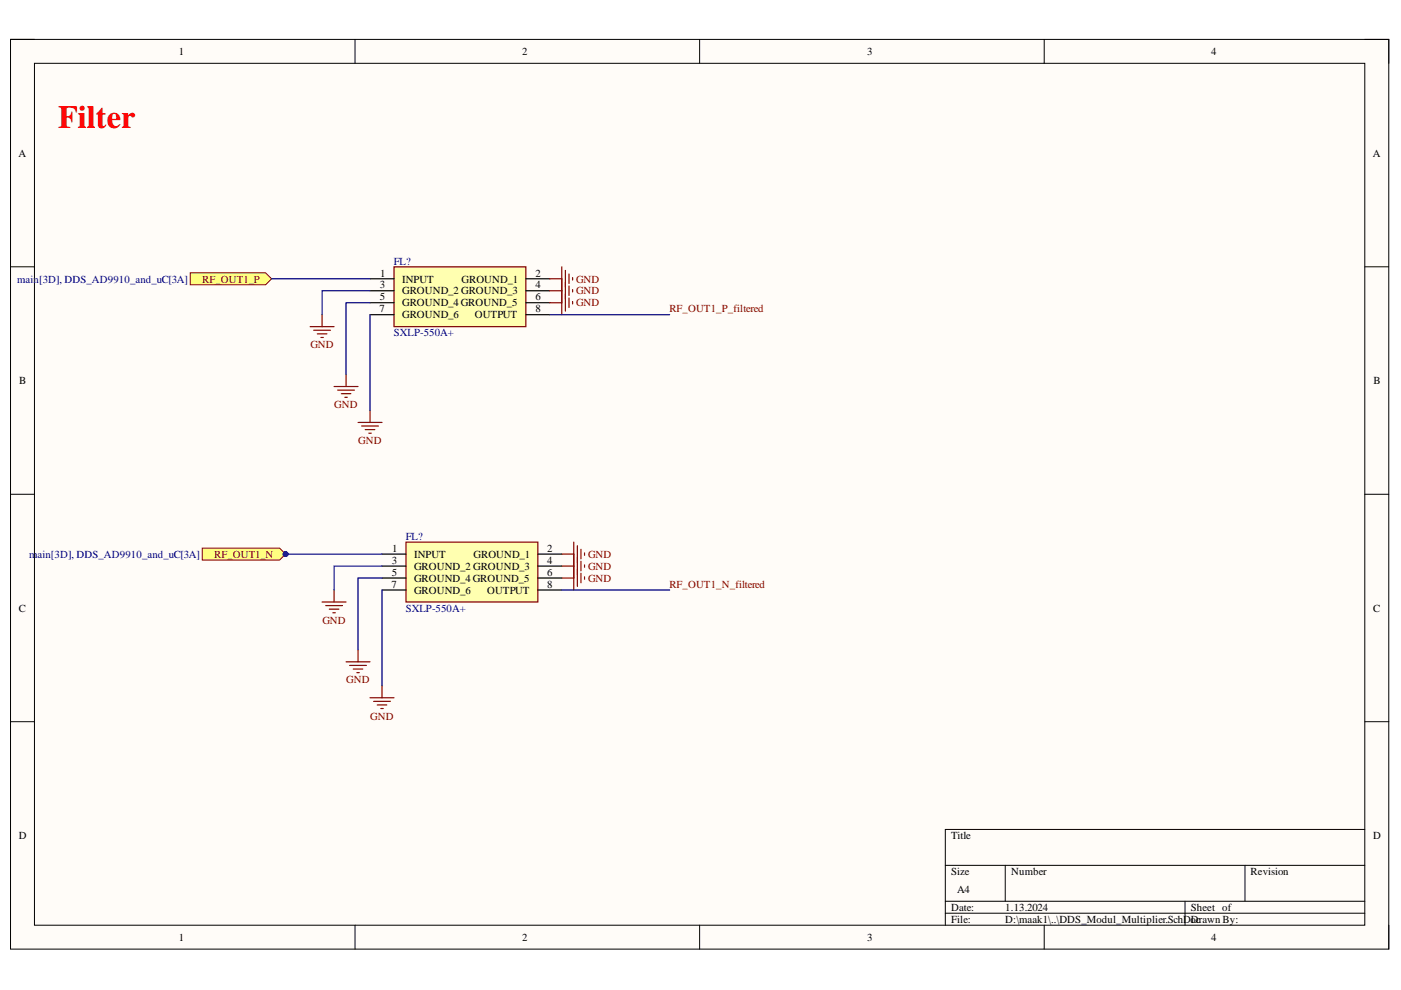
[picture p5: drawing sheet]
<svg xmlns="http://www.w3.org/2000/svg" width="297mm" height="210mm" viewBox="0 0 297 210" stroke-linecap="round" stroke-linejoin="round" font-family="sans-serif">
<path d="M2.2 8.4h292.2v192.8h-292.2z" fill-rule="evenodd" fill="#fffcf8"/>
<path d="M2.2 8.4h292.2v192.8h-292.2z" fill="none" stroke="#000" stroke-width=".21"/>
<path d="M7.3 13.4h282.1v182.8h-282.1z" fill-rule="evenodd" fill="#fffcf8"/>
<g fill="none" stroke="#000" stroke-width=".21">
<path d="M2.2 8.3h5.1M7.3 13.4h282.1v182.8h-282.1zM75.3 8.3v5.1M148.3 8.3v5.1M221.4 8.4v5M289.4 8.4h5v5M2.2 56.6h5.1M289.4 56.6h5M2.2 104.8h5.1M289.4 104.8h5M2.2 153h5.1M289.4 153h5"/>
<path d="M289.4 175.9h-89v20.3M75.3 196.2v5M148.3 196.2v5M200.4 183.5h89M200.4 191.1h89M200.4 193.6h89M213.1 183.5v7.6M221.4 196.2v5M251.2 191.1v5.1M264 183.5v7.6M294.4 196.2v5"/>
</g>
<path d="M83.5 56.6h28v12.7h-28z" fill-rule="evenodd" fill="#ffffb0"/>
<path d="M83.5 56.6h28v12.7h-28z" fill="none" stroke="#800000" stroke-width=".25"/>
<path d="M78.5 59.1h5M111.5 59.1h5.1M78.5 61.6h5M78.5 64.2h5M78.5 66.7h5M111.5 61.6h5.1M111.5 64.2h5.1M111.5 66.7h5.1" fill="none" stroke="#000" stroke-width=".25"/>
<path d="M40.3 57.8h16l1.3 1.3-1.3 1.3h-16z" fill-rule="evenodd" fill="#ffff80"/>
<path d="M40.3 57.8h16l1.3 1.3-1.3 1.3h-16z" fill="none" stroke="#800000" stroke-width=".21"/>
<g fill="none" stroke="#800000" stroke-width=".25">
<path d="M116.6 59.1h2.5M119.1 56.6v10.1M119.9 57.3v8.7M120.6 58.1v2M121.4 58.9v.5M65.8 69.3h5M66.5 70h3.6M67.3 70.8h2M68 71.5h.5M68.3 66.7v2.6M73.4 79.4v2.6M116.6 61.6h2.5"/>
<path d="M116.6 64.2h2.5M120.6 60.6v2.1M120.6 63.2v2M121.4 61.4v.5M121.4 63.9v.5M70.8 82h5.1M71.6 82.7h3.6M72.4 83.5h2M73.1 84.2h.5M75.9 89.6h5.1M76.7 90.3h3.5M77.4 91.1h2.1"/>
<path d="M78.2 91.8h.5M78.5 87v2.6"/>
</g>
<path d="M86.1 114.9h27.9v12.7h-27.9z" fill-rule="evenodd" fill="#ffffb0"/>
<path d="M86.1 114.9h27.9v12.7h-27.9z" fill="none" stroke="#800000" stroke-width=".25"/>
<path d="M81 117.5h5.1M114 117.5h5.1M81 120h5.1M81 122.6h5.1M81 125.1h5.1M114 120h5.1M114 122.6h5.1M114 125.1h5.1" fill="none" stroke="#000" stroke-width=".25"/>
<path d="M42.9 116.2h16.4l1.2 1.3-1.2 1.3h-16.4z" fill-rule="evenodd" fill="#ffff80"/>
<path d="M42.9 116.2h16.4l1.2 1.3-1.2 1.3h-16.4z" fill="none" stroke="#800000" stroke-width=".21"/>
<circle cx="60.5" cy="117.5" r=".51" fill="#000080"/>
<circle cx="60.5" cy="117.5" r=".51" fill="none" stroke="#000080" stroke-width=".21"/>
<g fill="none" stroke="#800000" stroke-width=".25">
<path d="M119.1 117.5h2.6M121.7 114.9v10.2M122.4 115.7v8.6M123.2 116.5v2M123.2 119v2M123.9 117.2v.5M123.9 119.8v.5M68.3 127.6h5.1M69.1 128.4h3.5M69.8 129.2h2M70.6 129.9h.5M70.8 125.1v2.5"/>
<path d="M75.9 137.8v2.5M119.1 120h2.6M119.1 122.6h2.6M123.2 121.5v2.1M123.9 122.3v.5M73.4 140.3h5.1M74.1 141.1h3.6M74.9 141.9h2M75.7 142.6h.5M78.5 147.9h5M79.2 148.7h3.6M80 149.5h2"/>
<path d="M80.7 150.2h.6M81 145.4v2.5"/>
</g>
<path d="M57.6 59.1h20.9M78.5 64.2h-5.1v15.2M78.5 61.6h-10.2v5.1M78.5 66.7v20.3M60.1 117.5h20.9M81 122.6h-5.1v15.2M81 120h-10.2v5.1M81 125.1v20.3" fill="none" stroke="#000080" stroke-width=".25"/>
<circle cx="60.5" cy="117.5" r=".51" fill="#000080"/>
<circle cx="60.5" cy="117.5" r=".51" fill="none" stroke="#000080" stroke-width=".21"/>
<path d="M116.6 66.7h25.4M119.1 125.1h22.9" fill="none" stroke="#000080" stroke-width=".25"/>
<text font-size="6.8" fill="#f00" x="12.3" y="27.2">Filter</text>
<g font-size="2.3">
<text x="37.9" y="11.7">1</text>
<text x="110.7" y="11.7">2</text>
<text x="183.9" y="11.7">3</text>
<text x="256.8" y="11.7">4</text>
<text x="3.9" y="33.3">A</text>
<text x="291" y="33.3">A</text>
<text x="80.6" y="58.6">1</text>
<text x="85.3" y="59.9">INPUT</text>
<text x="97.9" y="59.9">GROUND_1</text>
<text x="113.5" y="58.6">2</text>
<text x="80.5" y="61.2">3</text>
<text x="80.5" y="63.7">5</text>
<text x="85.3" y="62.4">GROUND_2 GROUND_3</text>
<text x="85.3" y="65">GROUND_4 GROUND_5</text>
<text x="113.5" y="61.2">4</text>
<text x="113.5" y="63.7">6</text>
<text x="80.4" y="66.2">7</text>
<text x="85.3" y="67.5">GROUND_6</text>
<text x="100.7" y="67.5">OUTPUT</text>
<text x="113.5" y="66.2">8</text>
<text x="4.1" y="81.4">B</text>
<text x="291.2" y="81.4">B</text>
<text x="83.1" y="119.5">3</text>
<text x="83.1" y="117">1</text>
<text x="87.8" y="118.3">INPUT</text>
<text x="100.4" y="118.3">GROUND_1</text>
<text x="116" y="117">2</text>
<text x="116" y="119.5">4</text>
<text x="83" y="124.6">7</text>
<text x="83.1" y="122.1">5</text>
<text x="87.8" y="120.8">GROUND_2 GROUND_3</text>
<text x="87.8" y="123.3">GROUND_4 GROUND_5</text>
<text x="87.8" y="125.9">GROUND_6</text>
<text x="103.3" y="125.9">OUTPUT</text>
<text x="116" y="122.1">6</text>
<text x="116" y="124.6">8</text>
<text x="4" y="129.7">C</text>
<text x="291.1" y="129.7">C</text>
<text x="4" y="177.9">D</text>
<text x="201.6" y="177.9">Title</text>
<text x="291.1" y="177.9">D</text>
<text x="201.6" y="185.5">Size</text>
<text x="214.4" y="185.5">Number</text>
<text x="265.2" y="185.5">Revision</text>
<text x="202.9" y="189.3">A4</text>
<text x="201.6" y="193.1">Date:</text>
<text x="201.6" y="195.7">File:</text>
<text x="213.1" y="193.1">1.13.2024</text>
<text x="213.1" y="195.7">D:\maak1\..\DDS_Modul_Multiplier.SchDoc</text>
<text x="252.5" y="193.1">Sheet of</text>
<text x="252.5" y="195.7">Drawn By:</text>
<text x="37.9" y="199.5">1</text>
<text x="110.7" y="199.5">2</text>
<text x="183.9" y="199.5">3</text>
<text x="256.8" y="199.5">4</text>
</g>
<g font-size="2.3" fill="#000080">
<text x="3.6" y="59.9">main[3D], DDS_AD9910_and_uC[3A]</text>
<text x="83.5" y="56.1">FL?</text>
<text x="83.5" y="71.3">SXLP-550A+</text>
<text x="6.2" y="118.3">main[3D], DDS_AD9910_and_uC[3A]</text>
<text x="86" y="114.5">FL?</text>
<text x="86" y="129.7">SXLP-550A+</text>
</g>
<g font-size="2.3" fill="#800000">
<text x="42.9" y="59.9">RF_OUT1_P</text>
<text x="122.1" y="59.9">GND</text>
<text x="122.1" y="62.4">GND</text>
<text x="122.1" y="65">GND</text>
<text x="141.9" y="66.2">RF_OUT1_P_filtered</text>
<text x="65.8" y="73.8">GND</text>
<text x="70.9" y="86.5">GND</text>
<text x="76" y="94.2">GND</text>
<text x="45.4" y="118.3">RF_OUT1_N</text>
<text x="124.7" y="118.3">GND</text>
<text x="124.7" y="120.8">GND</text>
<text x="124.7" y="123.3">GND</text>
<text x="141.9" y="124.6">RF_OUT1_N_filtered</text>
<text x="68.3" y="132.2">GND</text>
<text x="73.4" y="144.9">GND</text>
<text x="78.5" y="152.6">GND</text>
</g>
</svg>
